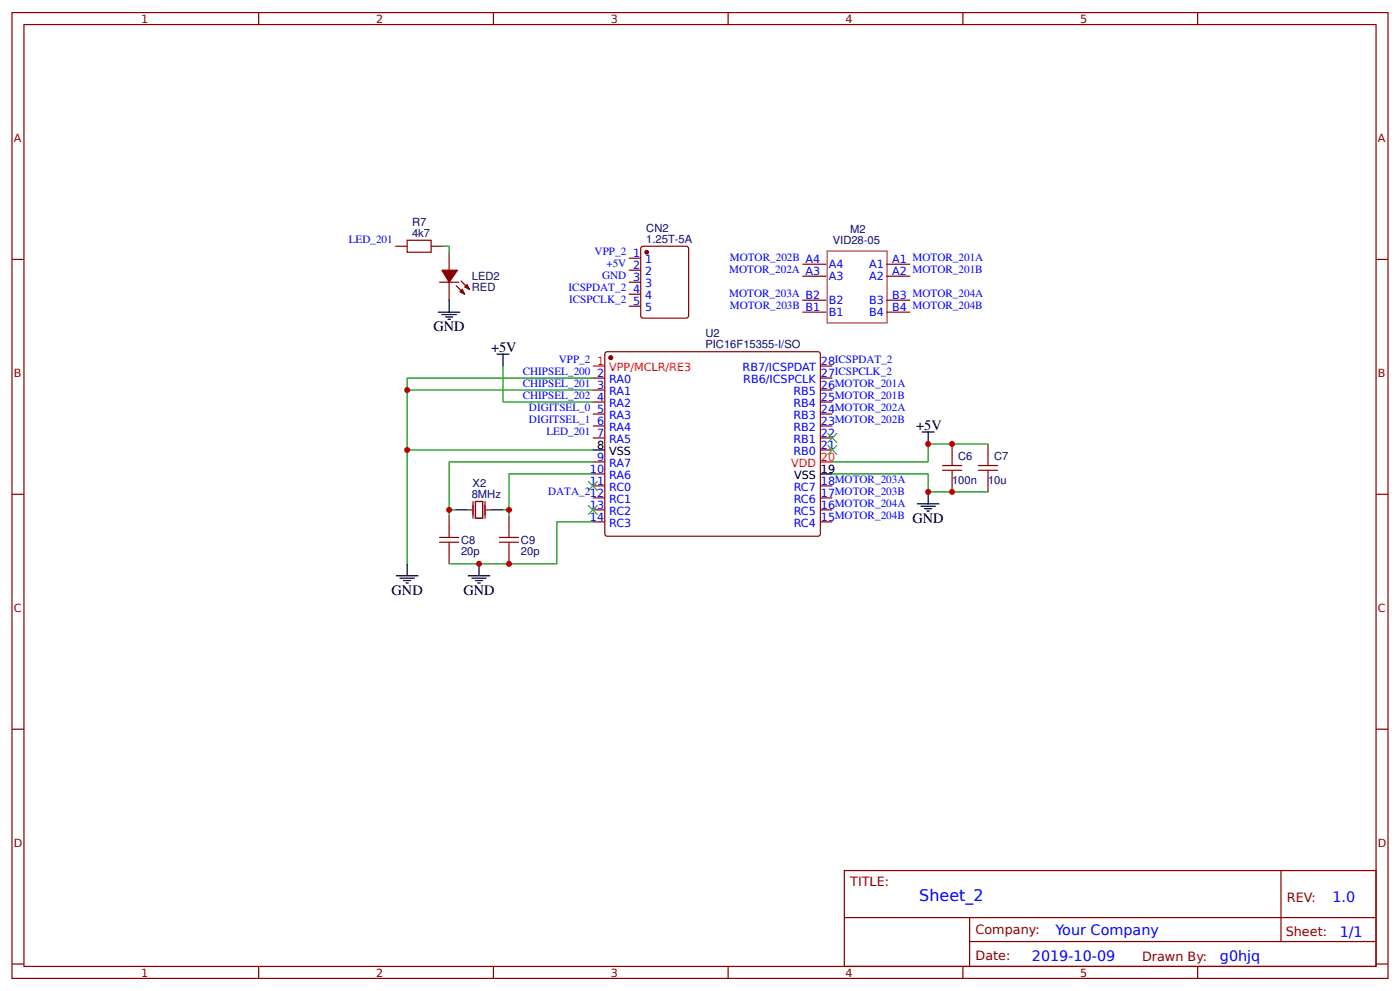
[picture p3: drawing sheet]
<svg xmlns="http://www.w3.org/2000/svg" width="309mm" height="219mm" viewBox="0 0 309 219" stroke-linecap="round" stroke-linejoin="round" font-family="sans-serif">
<g fill="none" stroke="#800" stroke-width=".26">
<path d="M2.6 2.8h304.1v213.2h-304.1zM5.3 5.4h298.7v208h-298.7zM57.1 2.8v2.6M109 2.8v2.6M160.9 2.8v2.6M212.7 2.8v2.6M264.6 2.8v2.6M2.6 57.3h2.7M87.3 54.4h2.7M95.2 54.4h2.7M99.2 55.7v4M138.9 57h2.7"/>
<path d="M138.9 59.7h2.7M141.8 54.4h9.8l.5 .2v15.1l-.2 .5h-9.8l-.5-.2v-15.1zM177.3 58.3h5.3M195.8 58.3h5.3M304 57.3h2.7M97.1 62.3h4.2M99.2 62.3v4M100.8 63.1l1.9 1.9M101.9 62l1.8 1.9M133.9 77.7h47.1l.2 .5v39.9l-.5 .3-46.8-.1-.3-.4v-39.7zM138.9 62.3h2.7M138.9 65h2.7"/>
<path d="M138.9 67.6h2.7M177.3 61h5.3M177.3 66.3h5.3M177.3 68.9h5.3M195.8 61h5.3M195.8 66.3h5.3M195.8 68.9h5.3M131 83.5h2.6M131 86.1h2.6M131 88.8h2.6M131 91.4h2.6M131 94.1h2.6"/>
<path d="M131 96.7h2.6M181.2 83.5h2.7M181.2 86.1h2.7M181.2 88.8h2.7M181.2 91.4h2.7M181.2 94.1h2.7M181.2 96.7h2.7M181.2 99.4h2.7M181.2 80.8h2.7M210.3 98v2.7M218.3 98v2.7M2.6 109.1h2.7"/>
<path d="M99.2 113.9v2.6M112.4 113.9v2.6M131 102h2.6M131 104.6h2.6M131 107.3h2.6M131 109.9h2.6M131 112.6h2.6M131 115.2h2.6M181.2 107.3h2.7M181.2 109.9h2.7M181.2 112.6h2.7M181.2 115.2h2.7"/>
<path d="M210.3 106v2.6M218.3 106v2.6M304 109.1h2.7M99.2 121.8v2.7M112.4 121.8v2.7M2.6 161h2.7M304 161h2.7M186.5 192.2h117.5v21.2h-117.5zM283 192.2v15.7M2.6 212.9h2.7M57.1 213.4v2.6M109 213.4v2.6"/>
<path d="M160.9 213.4v2.6M186.6 202.6h117.3M212.7 213.4v2.6M214.2 207.9h89.7M214.2 202.6v10.6M264.6 213.4v2.6M304 212.9h2.7"/>
</g>
<g fill="#800" stroke="#800" stroke-width=".26">
<path d="M101.6 64.4l.5-.5 .6 1.1z"/>
<path d="M102.7 63.4l.5-.6 .5 1.1z"/>
<path d="M97.6 59.7h3.5l-1.9 2.6z"/>
<circle cx="134.9" cy="79" r=".4"/>
<circle cx="142.9" cy="55.7" r=".4"/>
</g>
<path d="M131 80.8h2.6M181.2 102h2.7" fill="none" stroke="#f00" stroke-width=".26"/>
<g fill="none" stroke="#000" stroke-width=".26">
<path d="M96.8 68.9h4.8M97.6 69.5h3.2M98.4 70h1.6M99 70.5h.5M99.2 66.3v2.6M109.8 78.2h2.6M111.1 78.2v2.6M131 99.4h2.6M203.7 95.4h2.7M205.1 95.4v2.6M100.5 112.6h2.7M108.5 112.6h2.6"/>
<path d="M181.2 104.6h2.7M202.7 111.3h4.7M203.5 111.8h3.1M204.3 112.3h1.5M204.8 112.8h.5M205.1 108.6v2.7M87.6 127.1h4.7M88.4 127.7h3.1M89.2 128.2h1.6M89.7 128.7h.5M90 124.5v2.6M103.5 127.1h4.7"/>
<path d="M104.2 127.7h3.2M105 128.2h1.6M105.6 128.7h.5M105.8 124.5v2.6"/>
</g>
<path d="M103.2 112.6h1M104.5 110.7v3.7M105 110.7h1.6v3.7h-1.6zM107.2 110.7v3.7M107.4 112.6h1.1" fill="none" stroke="#801" stroke-width=".26"/>
<g fill="none" stroke="#a00000" stroke-width=".26">
<path d="M90 53h5.2v2.7h-5.2zM97.1 119.7h4.2M97.1 118.7h4.2M99.2 116.5v2.2M99.2 119.7v2.1M110.3 119.7h4.3M110.3 118.7h4.3M112.4 116.5v2.2M112.4 119.7v2.1M208.2 103.8h4.3M208.2 102.8h4.3M210.3 100.7v2.1"/>
<path d="M210.3 103.8v2.2M216.2 103.8h4.2M216.2 102.8h4.2M218.3 100.7v2.1M218.3 103.8v2.2"/>
</g>
<path d="M97.9 54.4h1.3v1.3M90 86.1h41M111.1 80.8v8h19.9M131 99.4h-41v25.1M131 83.5h-41v15.9M218.3 98h-13.2v4h-21.2M99.2 112.6h1.3M111.1 112.6h1.3M131 102h-31.8v11.9M131 104.6h-18.6v9.3M131 115.2h-8v9.3h-23.8M183.9 104.6h21.2v4h13.2" fill="none" stroke="#080" stroke-width=".26"/>
<g fill="#000" stroke="#3c3" stroke-width=".26">
<path d="M182.8 98.3l2.1 2.1zM184.9 98.3l-2.1 2.1z"/>
<path d="M182.8 95.6l2.1 2.2zM184.9 95.6l-2.1 2.2z"/>
<path d="M129.9 106.2l2.1 2.1zM132 106.2l-2.1 2.1z"/>
<path d="M129.9 111.5l2.1 2.1zM132 111.5l-2.1 2.1z"/>
</g>
<path d="M182.7 55.4h13.3v15.9h-13.3z" fill="none" stroke="#a54b4b" stroke-width=".26"/>
<g fill="#c00">
<circle cx="210.3" cy="98" r=".66"/>
<circle cx="205.1" cy="98" r=".66"/>
<circle cx="90" cy="99.4" r=".66"/>
<circle cx="99.2" cy="112.6" r=".66"/>
<circle cx="112.4" cy="112.6" r=".66"/>
<circle cx="105.8" cy="124.5" r=".66"/>
<circle cx="90" cy="86.1" r=".66"/>
<circle cx="205.1" cy="108.6" r=".66"/>
<circle cx="210.3" cy="108.6" r=".66"/>
<circle cx="112.4" cy="124.5" r=".66"/>
</g>
<text font-size="3.5" fill="#00f" x="203.1" y="199">Sheet_2</text>
<g font-size="3.2">
<text x="95.8" y="73.2">GND</text>
<text x="108.5" y="77.7">+5V</text>
<text x="202.4" y="94.9">+5V</text>
<text x="201.6" y="115.5">GND</text>
<text x="86.5" y="131.4">GND</text>
<text x="102.4" y="131.4">GND</text>
</g>
<g font-size="3.2" fill="#00f">
<text x="294.4" y="199.2">1.0</text>
<text x="233.2" y="206.3">Your Company</text>
<text x="296" y="206.9">1/1</text>
<text x="228" y="212.2">2019-10-09</text>
<text x="269.5" y="212.1">g0hjq</text>
</g>
<g font-size="2.8" fill="#800">
<text x="187.9" y="195.7">TITLE:</text>
<text x="284.3" y="199.2">REV:</text>
<text x="215.5" y="206.3">Company:</text>
<text x="284.1" y="206.8">Sheet:</text>
<text x="215.5" y="212.1">Date:</text>
<text x="252.3" y="212.1">Drawn By:</text>
</g>
<g font-size="2.5" fill="#800">
<text x="31.2" y="5">1</text>
<text x="83.1" y="5">2</text>
<text x="134.9" y="5">3</text>
<text x="186.8" y="5">4</text>
<text x="238.7" y="5">5</text>
<text x="3" y="31.4">A</text>
<text x="304.4" y="31.4">A</text>
<text x="3" y="83.2">B</text>
<text x="304.4" y="83.2">B</text>
<text x="3" y="135.1">C</text>
<text x="304.4" y="135.1">C</text>
<text x="3" y="186.9">D</text>
<text x="304.4" y="186.9">D</text>
<text x="31.2" y="215.6">1</text>
<text x="83.1" y="215.6">2</text>
<text x="134.9" y="215.6">3</text>
<text x="186.8" y="215.6">4</text>
<text x="238.7" y="215.6">5</text>
</g>
<g font-size="2.5" fill="#00f">
<text x="77" y="53.7">LED_201</text>
<text x="131.4" y="56.4">VPP_2</text>
<text x="134" y="59">+5V 2</text>
<text x="139.8" y="56.8">1</text>
<text x="142.5" y="58.1">1</text>
<text x="161.2" y="57.7">MOTOR_202B A4</text>
<text x="183.1" y="59.1">A4</text>
<text x="192" y="59.1">A1</text>
<text x="197.1" y="58.1">A1 MOTOR_201A</text>
<text x="125.6" y="64.3">ICSPDAT_2</text>
<text x="133" y="61.6">GND 3</text>
<text x="139.8" y="64.7">4</text>
<text x="142.5" y="60.7">2</text>
<text x="142.5" y="63.4">3</text>
<text x="161.1" y="60.3">MOTOR_202A A3</text>
<text x="161.1" y="65.6">MOTOR_203A B2</text>
<text x="183.1" y="61.8">A3</text>
<text x="192" y="61.8">A2</text>
<text x="197.1" y="60.7">A2 MOTOR_201B</text>
<text x="125.7" y="66.9">ICSPCLK_2</text>
<text x="139.8" y="67.3">5</text>
<text x="142.5" y="66">4</text>
<text x="142.5" y="68.7">5</text>
<text x="161.2" y="68.3">MOTOR_203B B1</text>
<text x="183.1" y="67.1">B2</text>
<text x="183.1" y="69.7">B1</text>
<text x="192" y="67.1">B3</text>
<text x="192" y="69.7">B4</text>
<text x="197.1" y="66">B3 MOTOR_204A</text>
<text x="197.1" y="68.7">B4 MOTOR_204B</text>
<text x="115.5" y="82.8">CHIPSEL_200</text>
<text x="123.4" y="80.2">VPP_2</text>
<text x="131.9" y="83.2">2</text>
<text x="164.1" y="81.9">RB7/ICSPDAT</text>
<text x="181.4" y="83.2">27ICSPCLK_2</text>
<text x="181.4" y="80.6">28ICSPDAT_2</text>
<text x="115.5" y="85.5">CHIPSEL_201</text>
<text x="115.5" y="88.1">CHIPSEL_202</text>
<text x="131.9" y="85.9">3</text>
<text x="131.9" y="88.5">4</text>
<text x="134.6" y="84.5">RA0</text>
<text x="134.6" y="87.2">RA1</text>
<text x="134.6" y="89.8">RA2</text>
<text x="164.2" y="84.5">RB6/ICSPCLK</text>
<text x="175.3" y="89.8">RB4</text>
<text x="175.3" y="87.2">RB5</text>
<text x="181.4" y="88.5">25MOTOR_201B</text>
<text x="181.4" y="85.9">26MOTOR_201A</text>
<text x="116.9" y="90.8">DIGITSEL_0</text>
<text x="116.9" y="93.4">DIGITSEL_1</text>
<text x="131.9" y="91.1">5</text>
<text x="131.9" y="93.8">6</text>
<text x="134.6" y="92.5">RA3</text>
<text x="134.6" y="95.1">RA4</text>
<text x="175.3" y="95.1">RB2</text>
<text x="175.3" y="92.5">RB3</text>
<text x="181.4" y="93.8">23MOTOR_202B</text>
<text x="181.4" y="91.1">24MOTOR_202A</text>
<text x="120.7" y="96">LED_201</text>
<text x="131.9" y="96.4">7</text>
<text x="131.9" y="101.7">9</text>
<text x="134.6" y="97.8">RA5</text>
<text x="175.3" y="100.4">RB0</text>
<text x="175.3" y="97.8">RB1</text>
<text x="181.4" y="99.1">21</text>
<text x="181.4" y="96.4">22</text>
<text x="130.3" y="104.4">10</text>
<text x="130.3" y="107">11</text>
<text x="134.6" y="103.1">RA7</text>
<text x="134.6" y="105.7">RA6</text>
<text x="181.4" y="107">18MOTOR_203A</text>
<text x="121.1" y="109.3">DATA_212</text>
<text x="130.3" y="112.3">13</text>
<text x="134.6" y="108.3">RC0</text>
<text x="134.6" y="111">RC1</text>
<text x="134.6" y="113.6">RC2</text>
<text x="175.4" y="113.6">RC5</text>
<text x="175.4" y="111">RC6</text>
<text x="175.4" y="108.3">RC7</text>
<text x="181.4" y="112.3">16MOTOR_204A</text>
<text x="181.4" y="109.7">17MOTOR_203B</text>
<text x="130.3" y="115">14</text>
<text x="134.6" y="116.3">RC3</text>
<text x="175.4" y="116.3">RC4</text>
<text x="181.4" y="115">15MOTOR_204B</text>
</g>
<g font-size="2.5" fill="#000080">
<text x="91" y="52.3">4k7</text>
<text x="91" y="49.8">R7</text>
<text x="142.8" y="53.6">1.25T-5A</text>
<text x="142.8" y="51.2">CN2</text>
<text x="184" y="54">VID28-05</text>
<text x="187.9" y="51.3">M2</text>
<text x="104.2" y="64.3">RED</text>
<text x="104.2" y="61.8">LED2</text>
<text x="155.8" y="76.9">PIC16F15355-I/SO</text>
<text x="155.8" y="74.5">U2</text>
<text x="211.7" y="101.6">C6</text>
<text x="219.6" y="101.6">C7</text>
<text x="104.4" y="107.5">X2</text>
<text x="210.3" y="106.9">100n</text>
<text x="218.3" y="106.9">10u</text>
<text x="104.2" y="109.9">8MHz</text>
<text x="101.9" y="122.5">20p</text>
<text x="101.9" y="120">C8</text>
<text x="115.1" y="122.5">20p</text>
<text x="115.1" y="120">C9</text>
</g>
<g font-size="2.5" fill="#f00">
<text x="131.9" y="80.6">1</text>
<text x="134.6" y="81.9">VPP/MCLR/RE3</text>
<text x="181.4" y="101.7">20</text>
<text x="174.8" y="103.1">VDD</text>
</g>
<g font-size="2.5">
<text x="131.9" y="99.1">8</text>
<text x="134.6" y="100.4">VSS</text>
<text x="175.4" y="105.7">VSS</text>
<text x="181.4" y="104.4">19</text>
</g>
</svg>
